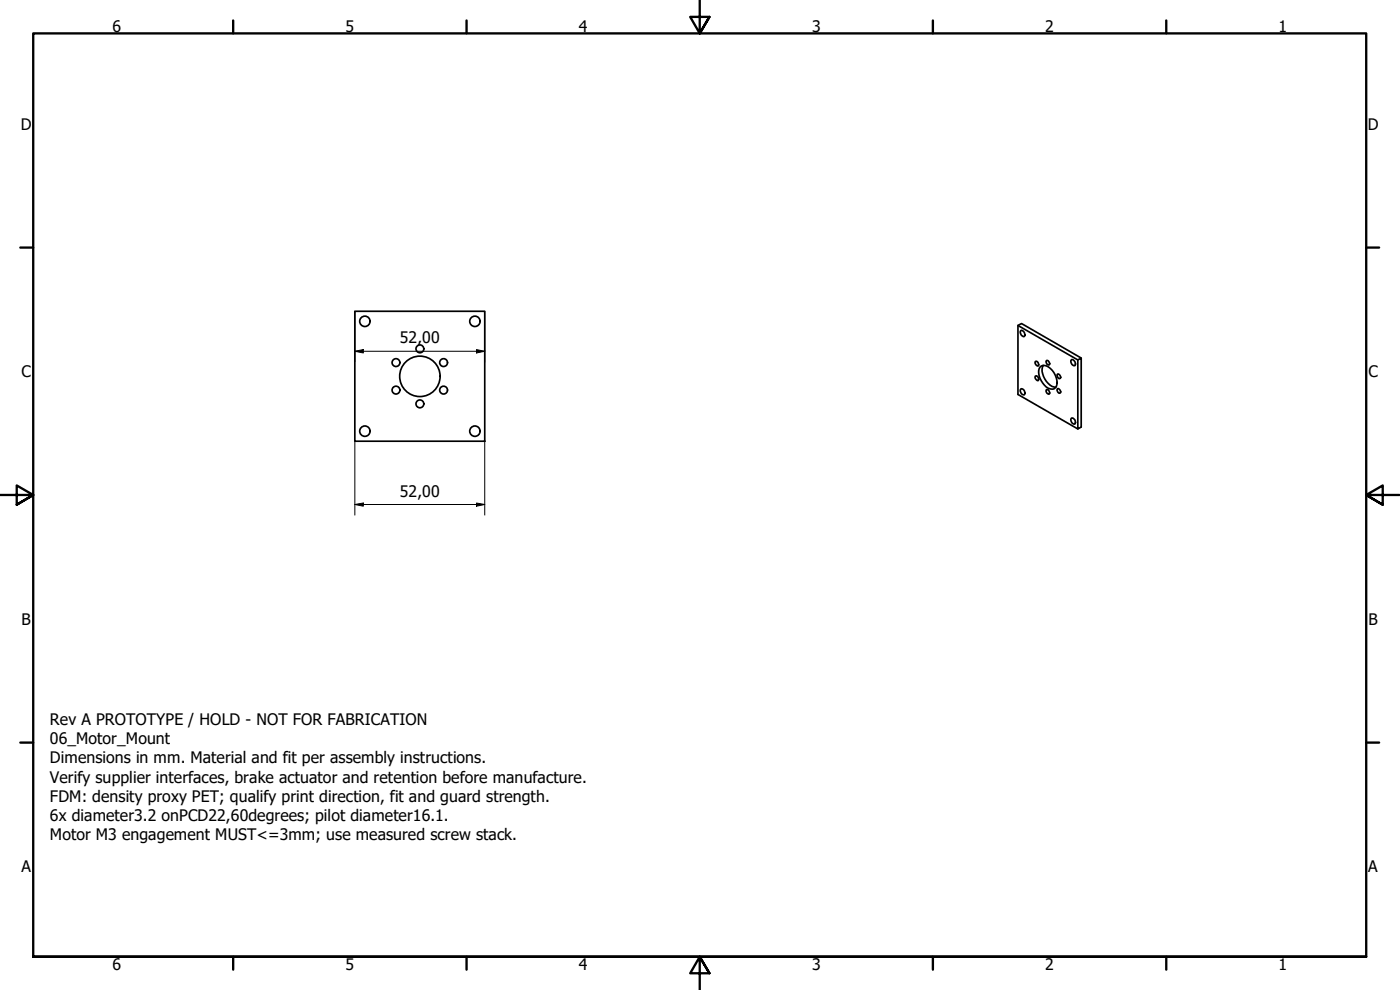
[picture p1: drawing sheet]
<svg xmlns="http://www.w3.org/2000/svg" width="420mm" height="297mm" viewBox="0 0 420 297" stroke-linecap="round" stroke-linejoin="round" font-family="sans-serif">
<!-- layer: Visible (ISO) -->
<g fill="none" stroke="#000" stroke-width=".51">
<path d="M106.5 93.4h39v39h-39zM305.5 97.6l18 10.4 1-.6v20.7l-1 .6v-20.7M306.3 99.2a1.01 1.01 0 0 1 1.1 .6 1.01 1.01 0 0 1-.3 1.2l-.8-.8zM306.3 116.8a1.1 1.1 0 0 1 1.1 .5 1.1 1.1 0 0 1 0 1.2 1.19 1.19 0 0 1-1.1-1.7zM310.8 112.8a.86 .86 0 0 1 .8 .5 .86 .86 0 0 1-.1 .9l-.5-.2a.83 .83 0 0 1-.2-1.2zM310.8 108.4a.86 .86 0 0 1 .8 .5 .86 .86 0 0 1-.1 .9l-.5-.2a.83 .83 0 0 1-.2-1.2zM312.1 110.2a2.13 2.13 0 0 1 3.1 .3 5.3 5.3 0 0 1 1.8 5.5 1.9 1.9 0 0 1-3 .1 5.8 5.8 0 0 1-2.2-5.4zM313.1 109.7a5.1 5.1 0 0 0 2.1 5.9l.5 .3 1.2 .3M314.1 116.9l.5 .1 .2 .2 .2 .7-.2 .4-.7-.5zM314.1 108.2a.83 .83 0 0 1 .7 .4 .83 .83 0 0 1 0 .9 .93 .93 0 0 1-.7-1.3zM317.4 112.3h.4l.5 .6v.6l-.2 .1a.93 .93 0 0 1-.7-1.3zM317.4 116.6l.4 .1 .5 .6v.5l-.2 .2a.93 .93 0 0 1-.7-1.4z"/>
<path d="M321.5 108a1.12 1.12 0 0 1 1.1 .5 1.12 1.12 0 0 1 0 1.2 1.19 1.19 0 0 1-1.1-1.7zM324.5 107.4l-17.9-10.3-1.1 .5v20.7l18 10.4M321.5 125.5a1.1 1.1 0 0 1 1.1 .5 1.1 1.1 0 0 1 0 1.2 1.19 1.19 0 0 1-1.1-1.7z"/>
<circle cx="109.5" cy="96.4" r="1.56"/>
<circle cx="142.5" cy="96.4" r="1.56"/>
<circle cx="118.8" cy="117" r="1.17"/>
<circle cx="118.8" cy="108.8" r="1.17"/>
<circle cx="126" cy="112.9" r="6.1"/>
<circle cx="126" cy="104.7" r="1.17"/>
<circle cx="133.1" cy="108.8" r="1.17"/>
<circle cx="133.1" cy="117" r="1.17"/>
<circle cx="109.5" cy="129.4" r="1.56"/>
<circle cx="126" cy="121.2" r="1.17"/>
<circle cx="142.5" cy="129.4" r="1.56"/>
</g>
<!-- layer: Border (ISO) -->
<g fill="none" stroke="#000" stroke-width=".7">
<path d="M70 6.1v3.9M140 6.1v3.9M210 0v10l-2.9-4.9h5.8l-2.9 4.9 2.9-4.9M280 6.1v3.9M350 6.1v3.9M6.1 74.3h3.9M410 74.3h3.9M0 148.5h10l-5-2.8v5.7l5-2.9-5 2.9M420 148.5h-10l5-2.8v5.7l-5-2.9 5 2.9M6.1 222.8h3.9M410 222.8h3.9M10 287.1v-277.1h400v277.1h-400h400"/>
<path d="M70 287.1v3.8M140 287.1v3.8M212.9 292l-2.9-4.9 2.9 4.9h-5.8l2.9-4.9v9.9M280 287.1v3.8M350 287.1v3.8"/>
</g>
<!-- layer: Dimension (ISO) -->
<path d="M106.5 93.4v15.2M145.5 93.4v15.2M106.5 105.4l2.5-.5v1zM106.5 105.4h39M143 104.9l2.5 .5-2.5 .5zM106.5 132.4v22.1M145.5 132.4v22.1M106.5 151.4l2.5-.5v1zM106.5 151.4h39M143 150.9l2.5 .5-2.5 .5z" fill="none" stroke="#000" stroke-width=".3"/>
<path d="M106.5 105.4l2.5-.5v1zM143 104.9l2.5 .5-2.5 .5zM106.5 151.4l2.5-.5v1zM143 150.9l2.5 .5-2.5 .5z" fill="#000"/>
<g font-size="4.8">
<text x="33.7" y="9.6">6</text>
<text x="103.7" y="9.6">5</text>
<text x="173.7" y="9.6">4</text>
<text x="243.7" y="9.6">3</text>
<text x="313.7" y="9.6">2</text>
<text x="383.7" y="9.6">1</text>
<text x="6.2" y="38.9">D</text>
<text x="410.5" y="38.9">D</text>
<text x="120" y="103">52,00</text>
<text x="6.4" y="113.1">C</text>
<text x="410.7" y="113.1">C</text>
<text x="120" y="149">52,00</text>
<text x="6.4" y="187.4">B</text>
<text x="410.7" y="187.4">B</text>
<text x="15" y="217.5">Rev A PROTOTYPE / HOLD - NOT FOR FABRICATION</text>
<text x="15" y="223.3">06_Motor_Mount</text>
<text x="15" y="229">Dimensions in mm. Material and fit per assembly instructions.</text>
<text x="15" y="234.8">Verify supplier interfaces, brake actuator and retention before manufacture.</text>
<text x="15" y="240.6">FDM: density proxy PET; qualify print direction, fit and guard strength.</text>
<text x="15" y="246.4">6x diameter3.2 onPCD22,60degrees; pilot diameter16.1.</text>
<text x="15" y="252.1">Motor M3 engagement MUST&lt;=3mm; use measured screw stack.</text>
<text x="6.4" y="261.7">A</text>
<text x="410.7" y="261.7">A</text>
<text x="33.7" y="290.9">6</text>
<text x="103.7" y="290.9">5</text>
<text x="173.7" y="290.9">4</text>
<text x="243.7" y="290.9">3</text>
<text x="313.7" y="290.9">2</text>
<text x="383.7" y="290.9">1</text>
</g>
</svg>
